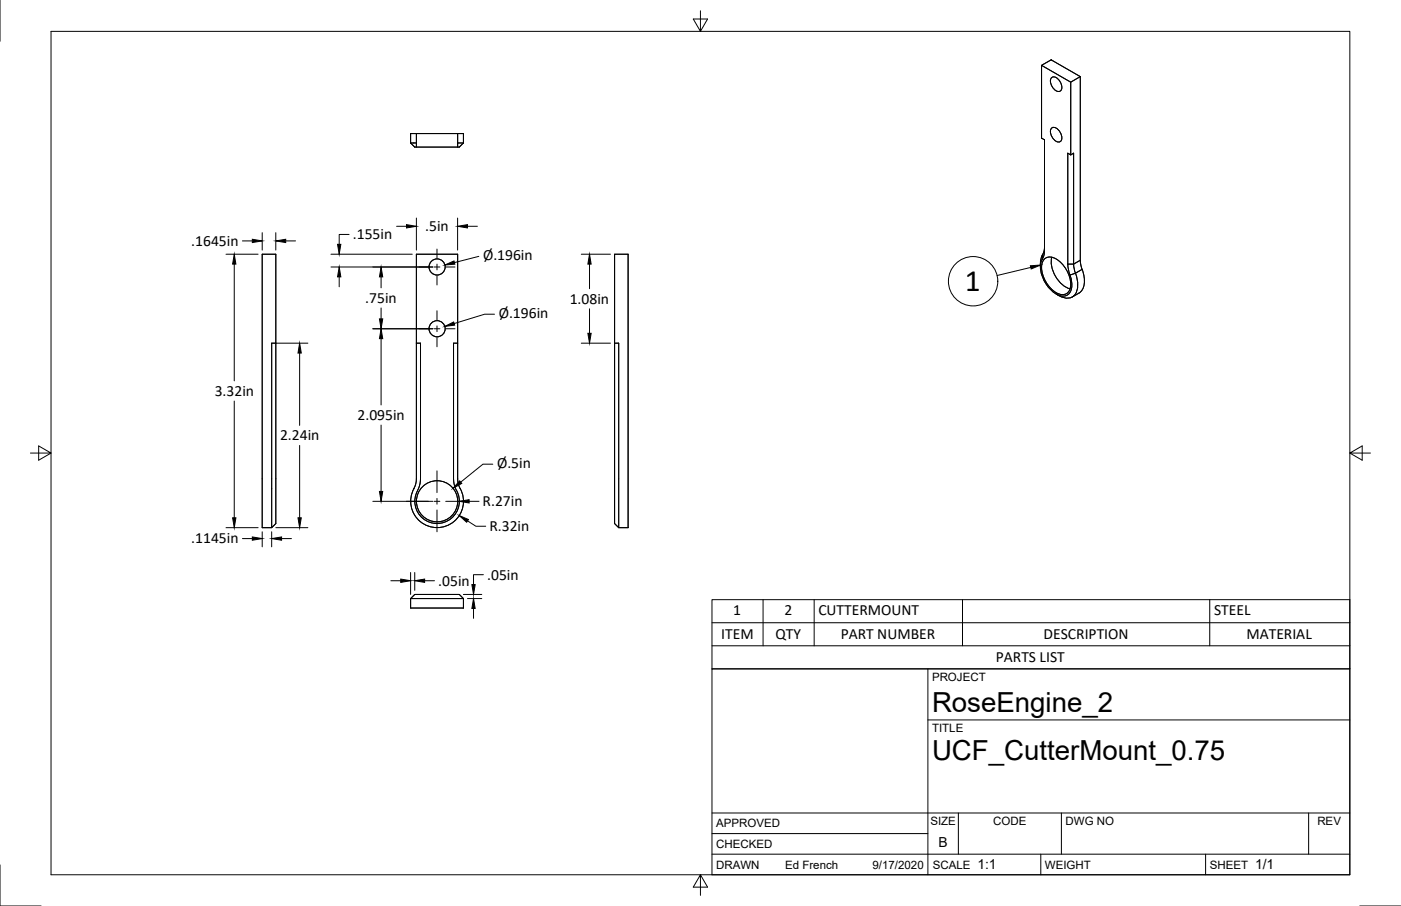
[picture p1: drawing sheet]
<svg xmlns="http://www.w3.org/2000/svg" width="432mm" height="279mm" viewBox="0 0 432 279" stroke-linecap="round" stroke-linejoin="round" font-family="sans-serif">
<!-- layer: Visible -->
<g fill="none" stroke="#000" stroke-width=".31">
<path d="M321 20.2v22.4l.9 .5v34.2l-.2 1.7a7 7 0 0 0 .2 7.7 7.7 7.7 0 0 0 6.1 4.6 3.4 3.4 0 0 0 2.3-4.5l-1-3.7-.2-1.7v-34.2l.9 .6 .9-.6v34.2M321 20.2l3-1.7 9 5.1-3 1.7zM324 39.6a1.56 1.56 0 0 1 2.4 .7l.6 1.1a1.44 1.44 0 0 1 .3 1.5 1.44 1.44 0 0 1-1.3 .9 3.4 3.4 0 0 1-2-4.2zM324 24.1a1.56 1.56 0 0 1 2.4 .6l.6 1.1a1.44 1.44 0 0 1 .3 1.5 1.44 1.44 0 0 1-1.3 .9 3.4 3.4 0 0 1-2-4.1zM330 25.3v22.5M333 23.6v56.7l.5 2.8M126.6 44.1h1.7M126.6 44.1l1.2 1.3h.5M128.3 41.2h12.8v4.2h-12.8zM128.3 41.2h-1.7v2.9M141.1 44.1h1.7M141.1 41.2h1.7v2.9"/>
<path d="M142.8 44.1l-1.2 1.3h-.5M80.8 78.4h4.2v83.1l-1.3 1.2h-2.9zM189.4 78.4h4.2v84.3h-2.9l-1.3-1.2zM321.9 76.3l-.2 1.4a7 7 0 0 0-1 4.6M322.1 79.7a3.4 3.4 0 0 1 4.1 .6 9.2 9.2 0 0 1 3.5 9 2.62 2.62 0 0 1-4.2 1 9.2 9.2 0 0 1-4.2-9.5zM324.2 79.3a9 9 0 0 0 5.6 9.8M330.9 81.4l.1 1.4a10.6 10.6 0 0 1 .7 7.4 3.4 3.4 0 0 1-5.3 1l-.9-.5M333.5 83.1a6.7 6.7 0 0 1-.4 6.9l-2.6 1.6M85 105.8h-1.3v56.9M128.3 105.8h1.3v41.9l-.3 2.2a8.2 8.2 0 0 0-.7 7.8 6.9 6.9 0 0 0 9.3 3 6.9 6.9 0 0 0 2.8-9.4M141.1 105.8h-1.3v41.9l.1 1.5 .8 2.1M189.4 105.8h1.3v56.9"/>
<path d="M127.6 150.7a8.1 8.1 0 0 0 7.6 12 8.1 8.1 0 0 0 6.3-12.7l-.4-2.3v-69.3h-12.8v69.3l-.2 1.5-.5 1.5M126.6 184.6l1.2-1.3h13.8l1.2 1.3M126.6 184.6h16.2M126.6 184.6v2.9h16.2v-2.9"/>
<circle cx="134.7" cy="82.3" r="2.49"/>
<circle cx="134.7" cy="101.4" r="2.49"/>
<circle cx="134.7" cy="154.6" r="6.4"/>
</g>
<!-- layer: Visible Narrow -->
<path d="M321.4 78.4l-.2 1.5M333 80.3l-2.1 1.1h-1.8M333.5 83.1l-2.1 1.2-1.6 .5" fill="none" stroke="#000" stroke-width=".31"/>
<!-- layer: Border -->
<path d="M0 0v12.7M15.7 9.7h400.3v260.1h-400.3zM215.9 3.3v6.4l-2.2-3.8h4.4l-2.2 3.8M9.4 139.7h6.3l-3.8-2.2v4.4l3.8-2.2M416 139.7l3.8 2.2v-4.4l-3.8 2.2h6.4M0 266.7v12.7h12.7M215.9 269.8l2.2 3.8h-4.4l2.2-3.8v6.3M419.1 279.4h12.7" fill="none" stroke="#000" stroke-width=".31"/>
<!-- layer: Titleblock -->
<path d="M219.4 206.3h196.6v63.5h-196.6zM286 206.3v63.5M286 222h130M219.4 257.1h66.6M219.4 250.7h196.6M295.4 250.7v12.7M327.1 250.7v12.7M403.3 250.7v12.7M219.4 263.4h196.6M320.8 263.4v6.4M371.6 263.4v6.4" fill="none" stroke="#000" stroke-width=".31"/>
<!-- layer: Center Lines -->
<g fill="none" stroke="#000" stroke-width=".31">
<path d="M134.7 76.8v2.9M129.2 82.3h2.8M133.8 82.3h1.8M134.7 81.4v1.8M134.7 85v2.9M134.7 95.8v2.9M137.4 82.3h2.8M129.2 101.4h2.8M133.8 101.4h1.8M134.7 100.5v1.8M134.7 104.1v2.8M137.4 101.4h2.8"/>
<path d="M125.3 154.6h6.7M133.8 154.6h1.8M134.7 145.2v6.7M134.7 153.7v1.8M134.7 157.3v6.7M137.4 154.6h6.7"/>
</g>
<!-- layer: Dimensions -->
<g fill="none" stroke="#000" stroke-width=".31">
<path d="M69.7 78.4h9.8M74.7 74.3h3.1M80.8 71.8v5.3M85 71.8v5.3M88.1 74.3h3M102 78.4h25.1M107.6 72.3h-3.1v3.1M122.2 69.8h3.1M128.3 67.2v9.9M141 67.2v9.9M144.1 69.8h3M147.6 79.1l-7.5 1.9"/>
<path d="M179.2 78.4h9M72.2 81.4v36.1M102 82.3h31.4M104.5 85.4v3M117.5 85.4v3.4M117.5 95v3.3M152.4 96.9h-3l-9.4 2.9M181.7 81.4v7.6M181.7 95.2v7.6M85 105.8h9.9M92.4 108.9v22.3M114.9 101.4h18.5"/>
<path d="M117.5 104.4v20.5M179.2 105.8h9M72.2 123.7v36M92.4 137.4v22.3M117.5 131.1v20.5M114.9 154.6h18.5M144.6 154.6h3M151.9 143.2h-3.1l-6.8 5.5M69.7 162.7h9.8M74.7 166.1h3.1M80.8 164v4.6M83.7 164v4.6"/>
<path d="M85 162.7h9.9M86.8 166.1h3M120.5 179.1h3M126.6 176.6v6.7M127.8 176.6v5.5M130.9 179.1h3M144.1 160.6l2.6 1.7h3M149 177.2h-3.1v3.1M142.8 183.3h5.7M144.1 184.6h4.4M145.9 187.6v3.1"/>
</g>
<g fill="#000" stroke="#000" stroke-width=".31">
<path d="M77.8 73.8l3 .5-3 .5zM85 74.3l3.1-.5v1zM104 75.4h1.1l-.6 3zM125.3 69.3l3 .5-3 .5zM141 69.8l3.1-.5v1zM72.2 78.4l.5 3h-1zM104.5 82.3l.6 3.1h-1.1zM116.9 98.3h1.1l-.5 3.1zM117.5 82.3l.5 3.1h-1.1zM137.1 100.7l2.7-1.4 .3 1zM137.1 81.7l2.8-1.2 .3 1zM181.7 78.4l.5 3h-1z"/>
<path d="M92.4 105.8l.5 3.1h-1.1zM117.5 101.4l.5 3h-1.1zM181.2 102.8h1l-.5 3zM71.7 159.7h1l-.5 3zM91.8 159.7h1.1l-.5 3zM116.9 151.6h1.1l-.5 3zM141.7 148.3l.6 .8-2.7 1.5zM141.5 154.6l3.1-.5v1zM77.8 165.6l3 .5-3 .5zM83.7 166.1l3.1-.5v1zM123.5 178.6l3.1 .5-3.1 .5zM127.8 179.1l3.1-.5v1z"/>
<path d="M141.5 159l2.9 1.2-.6 .9zM145.9 184.6l.6 3h-1.1zM145.4 180.3h1.1l-.6 3z"/>
</g>
<!-- layer: BOM -->
<g fill="none" stroke="#000" stroke-width=".31">
<path d="M317.7 82.5l-10.4 2.5M219.4 184.9h196.6v21.4h-196.6zM219.4 199.2h196.6M219.4 192h196.6M235.2 184.9v14.3M250.9 184.9v14.3M296.7 184.9v14.3M372.9 184.9v14.3"/>
<circle cx="299.9" cy="86.7" r="7.6"/>
</g>
<path d="M317.6 82l3.1-.3-2.9 1.3z" fill="#000" stroke="#000" stroke-width=".31"/>
<text font-size="9.6" x="297.3" y="89.8">1</text>
<g font-size="8.5">
<text x="287.3" y="219.5">RoseEngine_2</text>
<text x="287.3" y="234.5">UCF_CutterMount_0.75</text>
</g>
<g font-size="4.8">
<text x="131" y="71.3">.5in</text>
<text x="59" y="75.8">.1645in</text>
<text x="108.8" y="73.8">.155in</text>
<text x="148.9" y="80.3">Ø.196in</text>
<text x="112.6" y="93.4">.75in</text>
<text x="175.6" y="93.6">1.08in</text>
<text x="153.7" y="98.1">Ø.196in</text>
<text x="66.2" y="122.1">3.32in</text>
<text x="110.2" y="129.5">2.095in</text>
<text x="86.3" y="135.8">2.24in</text>
<text x="153.2" y="144.4">Ø.5in</text>
<text x="148.8" y="156.1">R.27in</text>
<text x="59" y="167.6">.1145in</text>
<text x="150.8" y="163.8">R.32in</text>
<text x="150.2" y="178.7">.05in</text>
<text x="135.1" y="180.6">.05in</text>
<text x="226" y="189.5">1</text>
<text x="241.8" y="189.5">2</text>
<text x="252.2" y="189.5">CUTTERMOUNT</text>
<text x="374.2" y="189.5">STEEL</text>
<text x="222.3" y="197.1">ITEM</text>
<text x="239" y="196.9">QTY</text>
<text x="259.1" y="197.1">PART NUMBER</text>
<text x="321.6" y="197.1">DESCRIPTION</text>
<text x="384.2" y="197.1">MATERIAL</text>
<text x="306.9" y="204.2">PARTS LIST</text>
</g>
<g font-size="4.3">
<text x="289.3" y="261.2">B</text>
<text x="301.2" y="268.1">1:1</text>
<text x="386.8" y="268.1">1/1</text>
</g>
<g font-size="3.5">
<text x="287.3" y="210.1">PROJECT</text>
<text x="287.3" y="225.8">TITLE</text>
<text x="220.7" y="255.2">APPROVED</text>
<text x="286.7" y="254.5">SIZE</text>
<text x="306.1" y="254.5">CODE</text>
<text x="328.4" y="254.5">DWG NO</text>
<text x="406" y="254.5">REV</text>
<text x="220.7" y="261.5">CHECKED</text>
<text x="220.7" y="267.9">DRAWN</text>
<text x="242" y="267.9">Ed French</text>
<text x="268.9" y="267.9">9/17/2020</text>
<text x="287.5" y="267.9">SCALE</text>
<text x="322.1" y="267.9">WEIGHT</text>
<text x="372.9" y="267.9">SHEET</text>
</g>
</svg>
